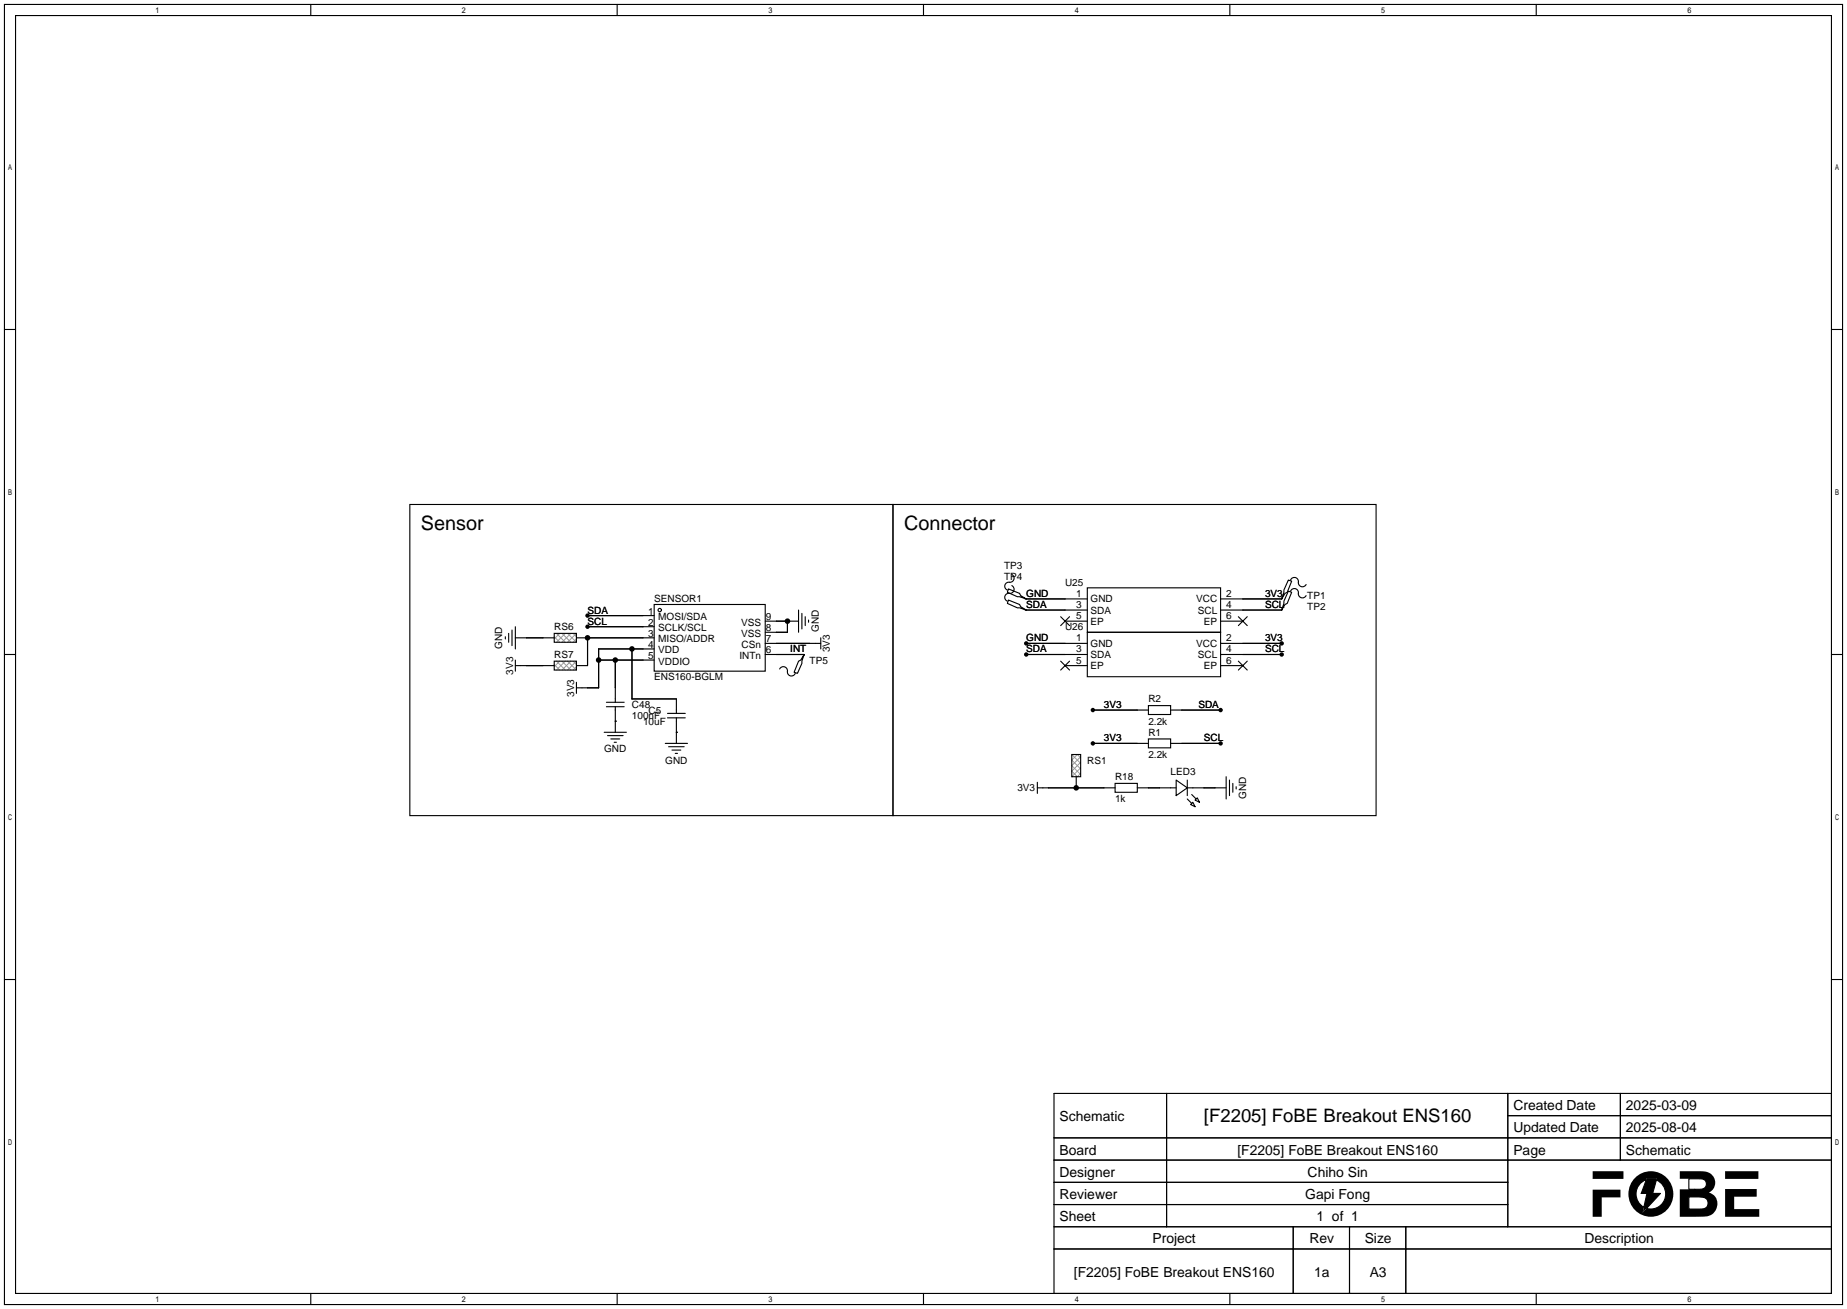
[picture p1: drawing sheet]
<svg xmlns="http://www.w3.org/2000/svg" width="422mm" height="299mm" viewBox="0 0 422 299" stroke-linecap="round" stroke-linejoin="round" font-family="sans-serif">
<g fill="#000">
<path d="M364.2 271.9h6.4v1.8h-4.3v4.4h-2.1zM364.2 267.7h7.1v1.8h-7.1zM376.7 269.3h2.2l-.9 3.5h1.8l-4.1 4.4 1-4.4h-1.4zM394.5 271.8h7.3v1.7h-5.2v2.9h5.7v1.7h-7.8zM394.5 267.7h7.6v1.8h-7.6z"/>
<path d="M372.4 272.9a5.2 5.2 0 0 0 10.3 0 5.2 5.2 0 0 0-10.3 0zM375 270.6l1.5-1 .2-.3h2.2l-.1 .4a3.4 3.4 0 0 1 2 4.3 3.4 3.4 0 0 1-4.2 2.2l-.9 1 .2-1.2a3.5 3.5 0 0 1-.9-5.4z"/>
<path d="M384.2 267.7v1.7l4.4 .1a1.26 1.26 0 0 1 1.6 1.2 1.26 1.26 0 0 1-1.6 1.1l-4.4 .1v6.2h3.5a7.2 7.2 0 0 0 3.9-.5 2.97 2.97 0 0 0 .7-4.1l-.5-.4-1-.5a2.6 2.6 0 0 0 1.3-3.2 2.6 2.6 0 0 0-3-1.7zM386.2 273.6h1.7a2.43 2.43 0 0 1 2.6 .9v1.2l-.6 .5-3.7 .2z"/>
<circle cx="134.4" cy="140.7" r=".51"/>
<circle cx="134.4" cy="143.3" r=".51"/>
<circle cx="134.4" cy="145.8" r=".63"/>
<circle cx="136.9" cy="150.9" r=".63"/>
<circle cx="140.7" cy="150.9" r=".63"/>
<circle cx="144.5" cy="148.3" r=".63"/>
<circle cx="180.1" cy="142" r=".63"/>
<circle cx="234.7" cy="147.1" r=".51"/>
<circle cx="234.7" cy="149.6" r=".51"/>
<circle cx="293.1" cy="147.1" r=".51"/>
<circle cx="293.1" cy="149.6" r=".51"/>
<circle cx="249.9" cy="169.9" r=".51"/>
<circle cx="249.9" cy="162.3" r=".51"/>
<circle cx="279.1" cy="169.9" r=".51"/>
<circle cx="279.1" cy="162.3" r=".51"/>
<circle cx="246.1" cy="180.1" r=".63"/>
</g>
<g fill="none" stroke="#000" stroke-width=".25">
<path d="M1 1h420.4v297.2h-420.4zM3.6 3.6h415.2v292.1h-415.2zM71.1 1v2.6M141.1 1v2.6M211.2 1v2.6M281.3 1v2.6M351.3 1v2.6M1 75.3h2.6M418.8 75.3h2.6M93.7 115.3h110.5v71.1h-110.5zM204.2 115.3h110.5v71.1h-110.5zM149.6 138.2h25.4v15.2h-25.4z"/>
<path d="M182.6 139.4v5.1M230.6 134.6l2.6 1 .2 .5 1.3 .8-1.5-.5h-.5l-2.3-1zM230.6 137.2l2.6 1 .2 .5 1.3 .7-1.5-.5h-.5l-2.3-1zM231.4 131.3a.98 .98 0 0 1 .4 1.3 .98 .98 0 0 1-1.2 .5 .93 .93 0 0 0-.8 .8 .93 .93 0 0 0 .6 1M231.4 133.9a.98 .98 0 0 1 .4 1.2 .98 .98 0 0 1-1.2 .5 .93 .93 0 0 0-.8 .9 .93 .93 0 0 0 .6 .9M234.4 139.4h14.3M234.4 136.9h14.3M248.7 134.4h30.4v10.1h-30.4zM279.1 139.4h14M279.1 136.9h14M293.1 136.7v.2M293.1 139.2v.2"/>
<path d="M294.6 132.6l.8 .2-1 2.6-.5 .2-.8 1.3 .5-1.5v-.5zM294.6 135.1l.8 .3-1 2.5-.5 .3-.8 1.2 .5-1.5v-.5zM295.1 132.6a.93 .93 0 0 1 1.2-.6 .93 .93 0 0 1 .6 1.1 .94 .94 0 0 0 .7 1 .94 .94 0 0 0 1.1-.5M295.1 135.1a.93 .93 0 0 1 1.2-.5 .93 .93 0 0 1 .6 1 .94 .94 0 0 0 .7 1 .94 .94 0 0 0 1.1-.5M1 149.6h2.6M115.6 145.5v.5M116.3 144.8v2M117.1 144v3.6M117.9 152.1h8.8M117.9 145.8h8.8M117.9 143.3v5M117.9 150.9v2.5"/>
<path d="M126.7 144.8h5.1v2h-5.1zM126.7 151.1h5.1v2.1h-5.1zM131.8 145.8h17.8M131.8 156v2.5M134.4 145.8v6.3h-2.6M134.4 140.7h15.2M134.4 143.3h15.2M136.9 150.9h12.7M140.7 150.9v9.6M144.5 148.3v11.5h10.2v3.3M149.6 148.3h-12.7v8.9h-5.1M175 149.6h8.9"/>
<path d="M175 142h7.6M175 147.1h12.7M178.3 152.9a.98 .98 0 0 1 1.3-.4 .98 .98 0 0 1 .5 1.2 .93 .93 0 0 0 .8 .8 .93 .93 0 0 0 1-.6M180.1 142v2.5h-5.1M183.4 140.2v3.6M183.9 149.6l-.5 1.5v.5l-1 2.3-.8-.2 1-2.6 .5-.2zM183.9 149.6v.3M184.1 141v2M184.9 141.7v.5M187.7 145.8v2.5M234.7 149.6h14M234.7 147.1h14"/>
<path d="M242.6 141l2 2M242.6 151.1l2 2.1M243.6 142h5.1M243.6 152.1h5.1M244.6 141l-2 2M244.6 151.1l-2 2.1M248.7 144.5h30.4v10.2h-30.4zM279.1 149.6h14M279.1 142h5.1M279.1 147.1h14M279.1 152.1h5.1M283.2 141l2 2"/>
<path d="M283.2 151.1l2 2.1M285.2 141l-2 2M285.2 151.1l-2 2.1M418.8 149.6h2.6M138.2 167.4h5.1M138.7 161.5h4M138.7 160.5h4M138.9 168.1h3.6M139.7 168.9h2M140.5 169.7h.5M140.7 164.8h.1M140.7 161.5v5.9"/>
<path d="M152.1 169.9h5.1M152.7 164.1h4M152.7 163.1h4M152.9 170.7h3.6M153.7 171.4h2M154.4 172.2h.5M154.7 167.4h.1M154.7 164.1v5.8M237.2 178.8v2.6M245.1 172.5h2v5h-2zM246.1 177.5v2.6M249.9 169.9h12.7"/>
<path d="M249.9 162.3h12.7M255 179.1h5.1v2h-5.1zM262.6 168.9h5.1v2h-5.1zM262.6 161.3h5.1v2h-5.1zM267.7 169.9h11.4M267.7 162.3h11.4M269 178.3l2.5 1.8-2.5 1.8zM271.5 178.3v3.6M280.4 177.5v5.1M281.2 178.3v3.6M281.9 179.1v2M282.7 179.8v.5"/>
<path d="M237.2 180.1h17.8M260.1 180.1h8.9M271.5 180.1h8.9M271.5 182.6l1 1M272.3 183.9l.5-.5 .5 1zM272.5 181.6l1.1 1M273.3 182.9l.5-.5 .5 1zM1 223.9h2.6M418.8 223.9h2.6M241 249.9h177.8v45.8h-177.8zM266.8 249.9v30.5M344.8 249.9v30.5"/>
<path d="M344.8 255h74M370.6 249.9v15.3M241 260.1h177.8M241 265.2h177.8M241 270.3h103.8M241 275.3h103.8M375 270.6l1.5-.9-1.2 3.1h1.3l-.7 3.2a3.5 3.5 0 0 1-.9-5.4zM378.8 269.7a3.4 3.4 0 0 1 2 4.3 3.4 3.4 0 0 1-4.2 2.2l3.2-3.4h-1.8zM386.2 273.6h3.1a1.36 1.36 0 0 1 1.3 1.5 1.36 1.36 0 0 1-1.5 1.3h-2.9zM386.2 269.4l2.4 .1a1.26 1.26 0 0 1 1.6 1.2 1.26 1.26 0 0 1-1.6 1.1l-2.4 .1zM71.1 295.7v2.5M141.1 295.7v2.5"/>
<path d="M211.2 295.7v2.5M241 280.4h177.8M241 285.5h177.8M281.3 295.7v2.5M295.8 280.4v15.3M308.6 280.4v15.3M321.5 280.4v15.3M351.3 295.7v2.5"/>
<circle cx="150.9" cy="139.4" r=".38"/>
</g>
<g fill="none" stroke="#999" stroke-width=".23">
<path d="M126.7 145.5l1.3 1.3M126.7 151.9l1.3 1.3M127.3 144.8l2 2M127.3 151.1l2 2.1M128 144.8l-1.3 1.2M128 151.1l-1.3 1.3M128.5 144.8l2.1 2M128.5 151.1l2.1 2.1M129.3 144.8l-2 2M129.3 151.1l-2 2.1M129.8 144.8l2 2M129.8 151.1l2 2.1"/>
<path d="M130.6 144.8l-2.1 2M130.6 151.1l-2.1 2.1M131.1 144.8l.7 .7M131.1 151.1l.7 .8M131.8 144.8l-2 2M131.8 146l-.7 .8M131.8 151.1l-2 2.1M131.8 152.4l-.7 .8M245.1 172.5l2 2M247.1 173.2l-.7-.7-1.3 1.2 2 2.1M247.1 173l-2 2 2 2M247.1 174.2l-2 2.1 1.3 1.2 .7-.7"/>
<path d="M247.1 175.5l-2 2"/>
</g>
<g font-size="4.5">
<text x="96.3" y="121.1">Sensor</text>
<text x="206.8" y="121.1">Connector</text>
</g>
<text font-size="4.2" x="275.3" y="256.5">[F2205] FoBE Breakout ENS160</text>
<g font-size="3.2">
<text x="242.3" y="256.3">Schematic</text>
<text x="346.1" y="253.7">Created Date</text>
<text x="371.8" y="253.7">2025-03-09</text>
<text x="242.3" y="263.9">Board</text>
<text x="283" y="263.9">[F2205] FoBE Breakout ENS160</text>
<text x="346.1" y="258.8">Updated Date</text>
<text x="346.1" y="263.9">Page</text>
<text x="371.8" y="258.8">2025-08-04</text>
<text x="371.8" y="263.9">Schematic</text>
<text x="242.3" y="269">Designer</text>
<text x="299.1" y="269">Chiho Sin</text>
<text x="242.3" y="274.1">Reviewer</text>
<text x="298.5" y="274.1">Gapi Fong</text>
<text x="242.3" y="279.1">Sheet</text>
<text x="301.1" y="279.1">1 of 1</text>
<text x="263.6" y="284.2">Project</text>
<text x="299.5" y="284.2">Rev</text>
<text x="312.1" y="284.2">Size</text>
<text x="362.4" y="284.2">Description</text>
<text x="245.6" y="291.8">[F2205] FoBE Breakout ENS160</text>
<text x="300.6" y="291.8">1a</text>
<text x="313.2" y="291.8">A3</text>
</g>
<g font-size="2.3">
<text x="229.6" y="130.1">TP3</text>
<text x="149.6" y="137.7">SENSOR1</text>
<text x="229.6" y="132.6">TP4</text>
<text x="234.7" y="136.4">GND</text>
<text x="243.6" y="133.9">U25</text>
<text x="246.1" y="136.4">1</text>
<text x="249.4" y="137.7">GND</text>
<text x="273.6" y="137.7">VCC</text>
<text x="280.4" y="136.4">2</text>
<text x="289.3" y="136.4">3V3</text>
<text x="299" y="136.9">TP1</text>
<text x="134.4" y="142.8">SCL</text>
<text x="134.4" y="140.2">SDA</text>
<text x="148.2" y="140.5">1</text>
<text x="148.2" y="143">2</text>
<text x="150.5" y="141.7">MOSI/SDA</text>
<text x="169.5" y="143">VSS</text>
<text x="175.1" y="141.7">9</text>
<text x="234.7" y="139">SDA</text>
<text x="246.1" y="141.5">5</text>
<text x="246.1" y="139">3</text>
<text x="249.4" y="142.8">EP</text>
<text x="249.4" y="140.2">SDA</text>
<text x="273.9" y="140.2">SCL</text>
<text x="275.3" y="142.8">EP</text>
<text x="280.4" y="141.5">6</text>
<text x="280.4" y="139">4</text>
<text x="289.3" y="139">SCL</text>
<text x="299" y="139.5">TP2</text>
<text x="114.8" y="148.3" transform="rotate(-90 114.8 148.3)">GND</text>
<text x="126.7" y="144">RS6</text>
<text x="148.2" y="145.5">3</text>
<text x="148.2" y="148.1">4</text>
<text x="150.5" y="144.3">SCLK/SCL</text>
<text x="150.5" y="146.8">MISO/ADDR</text>
<text x="150.5" y="149.4">VDD</text>
<text x="169.5" y="145.5">VSS</text>
<text x="169.6" y="148.1">CSn</text>
<text x="175.1" y="149.4">6</text>
<text x="175.1" y="146.8">7</text>
<text x="175.1" y="144.3">8</text>
<text x="180.7" y="149.1">INT</text>
<text x="187.2" y="144.5" transform="rotate(-90 187.2 144.5)">GND</text>
<text x="189.8" y="149.1" transform="rotate(-90 189.8 149.1)">3V3</text>
<text x="234.7" y="149.1">SDA</text>
<text x="234.7" y="146.6">GND</text>
<text x="243.6" y="144">U26</text>
<text x="246.1" y="149.1">3</text>
<text x="246.1" y="146.6">1</text>
<text x="249.4" y="147.9">GND</text>
<text x="273.6" y="147.9">VCC</text>
<text x="280.4" y="149.1">4</text>
<text x="280.4" y="146.6">2</text>
<text x="289.3" y="146.6">3V3</text>
<text x="289.3" y="149.1">SCL</text>
<text x="117.4" y="154.2" transform="rotate(-90 117.4 154.2)">3V3</text>
<text x="126.7" y="150.4">RS7</text>
<text x="148.2" y="150.6">5</text>
<text x="149.6" y="155.5">ENS160-BGLM</text>
<text x="150.5" y="151.9">VDDIO</text>
<text x="169.1" y="150.6">INTn</text>
<text x="185.2" y="151.7">TP5</text>
<text x="246.1" y="151.7">5</text>
<text x="249.4" y="152.9">EP</text>
<text x="249.4" y="150.4">SDA</text>
<text x="273.9" y="150.4">SCL</text>
<text x="275.3" y="152.9">EP</text>
<text x="280.4" y="151.7">6</text>
<text x="131.3" y="159.3" transform="rotate(-90 131.3 159.3)">3V3</text>
<text x="144.5" y="161.8">C48</text>
<text x="252.5" y="161.8">3V3</text>
<text x="262.6" y="160.6">R2</text>
<text x="274.1" y="161.8">SDA</text>
<text x="144.5" y="164.4">100nF</text>
<text x="147.1" y="165.6">10uF</text>
<text x="148.3" y="163.1">C5</text>
<text x="262.6" y="165.6">2.2k</text>
<text x="138.2" y="172">GND</text>
<text x="252.5" y="169.4">3V3</text>
<text x="262.6" y="168.2">R1</text>
<text x="262.6" y="173.3">2.2k</text>
<text x="275.3" y="169.4">SCL</text>
<text x="152.1" y="174.5">GND</text>
<text x="248.7" y="174.5">RS1</text>
<text x="255" y="178.3">R18</text>
<text x="267.7" y="177.1">LED3</text>
<text x="232.7" y="180.9">3V3</text>
<text x="255" y="183.4">1k</text>
<text x="285" y="182.6" transform="rotate(-90 285 182.6)">GND</text>
</g>
</svg>
